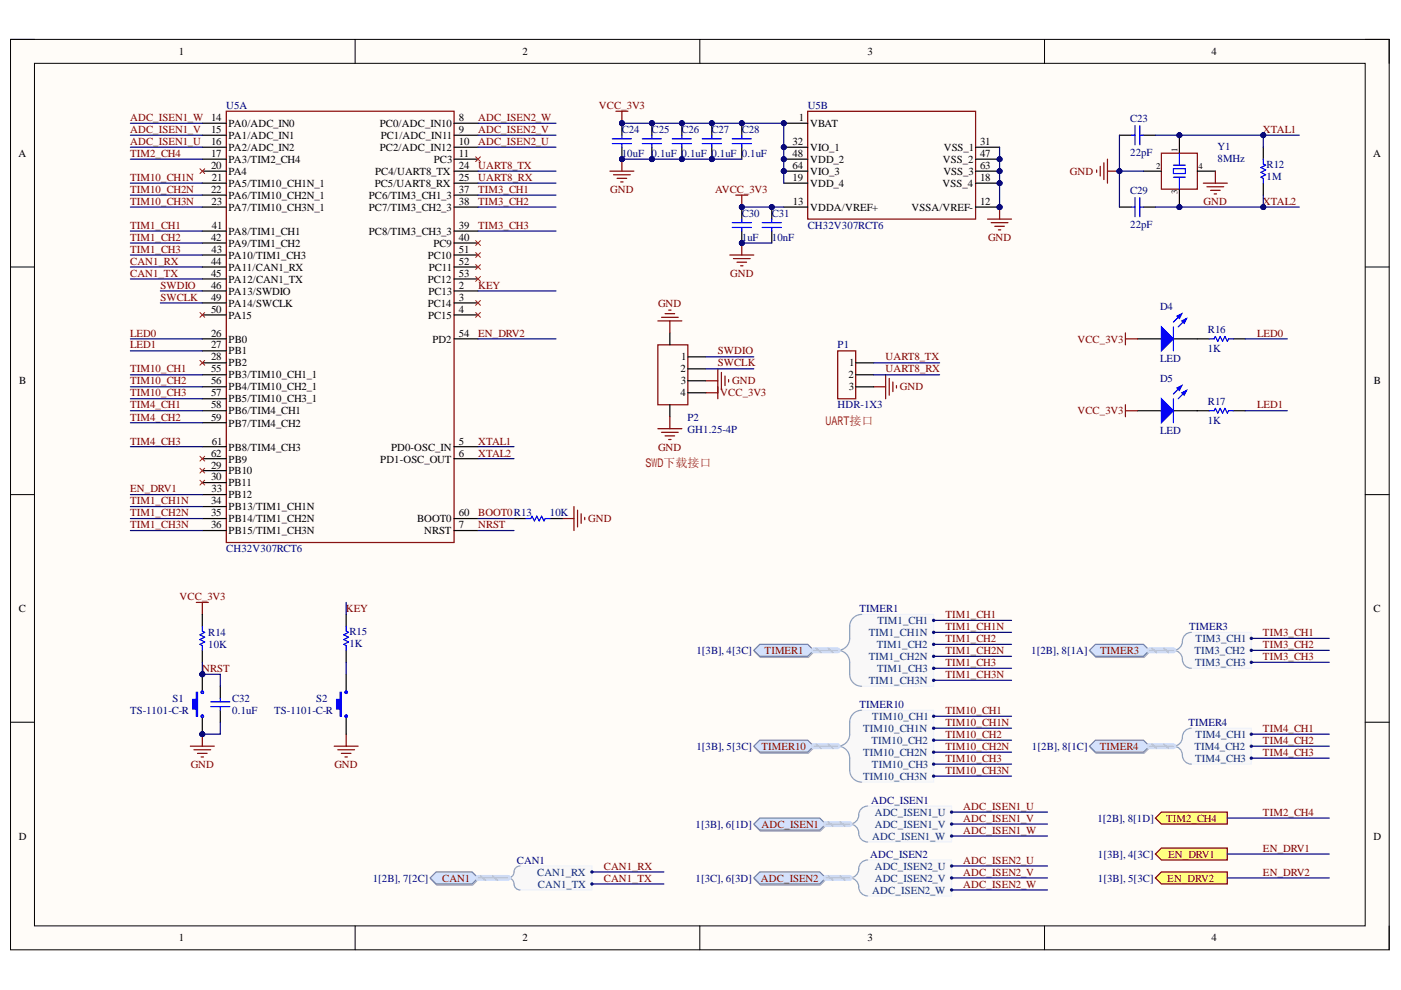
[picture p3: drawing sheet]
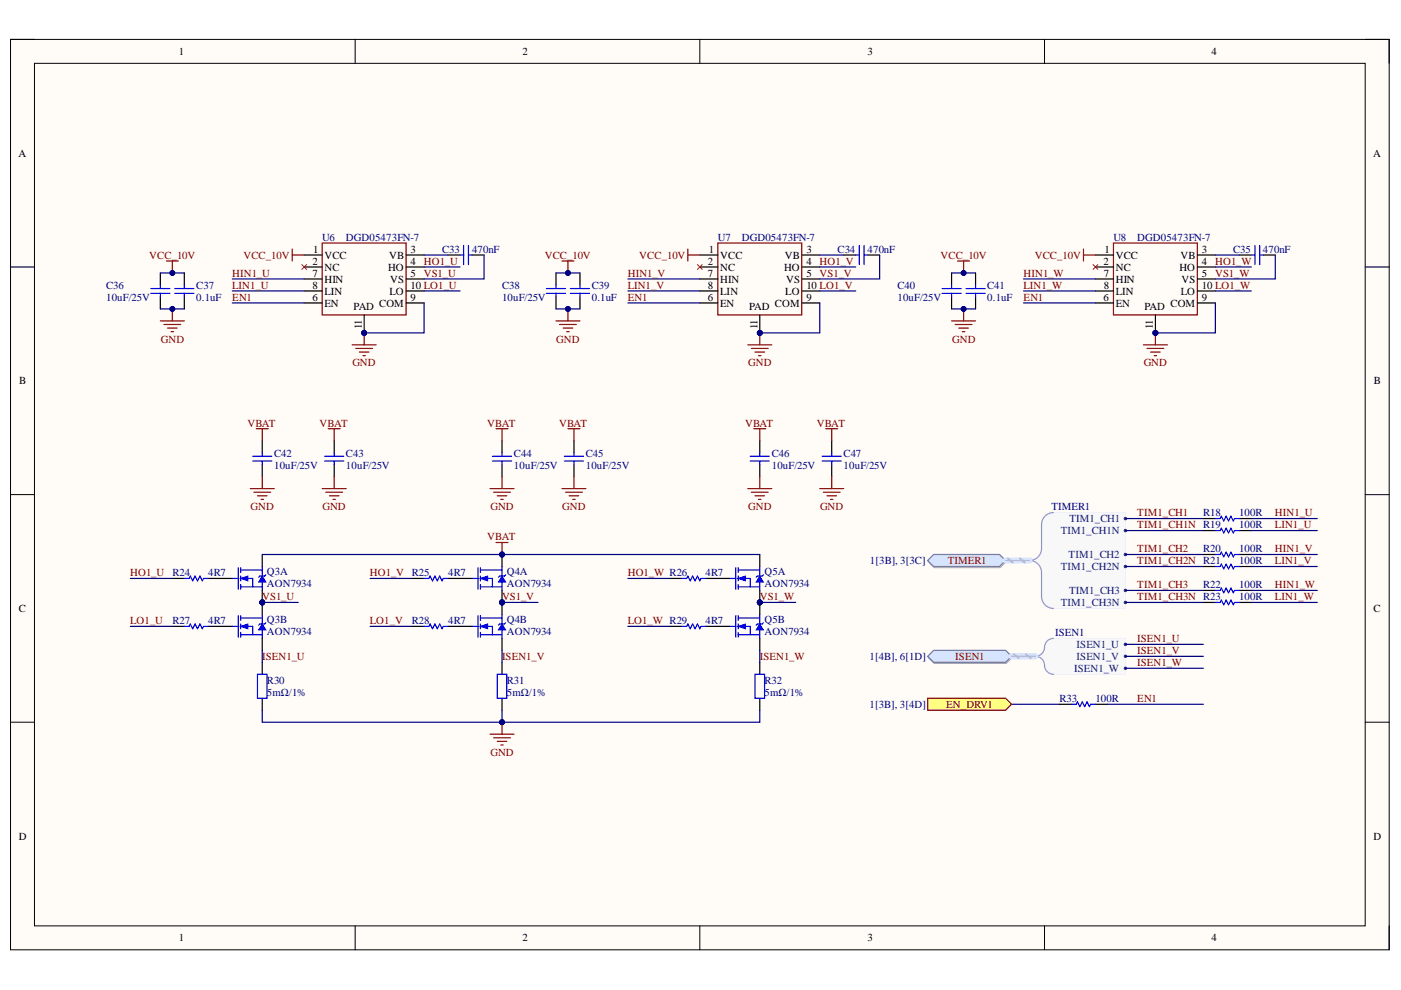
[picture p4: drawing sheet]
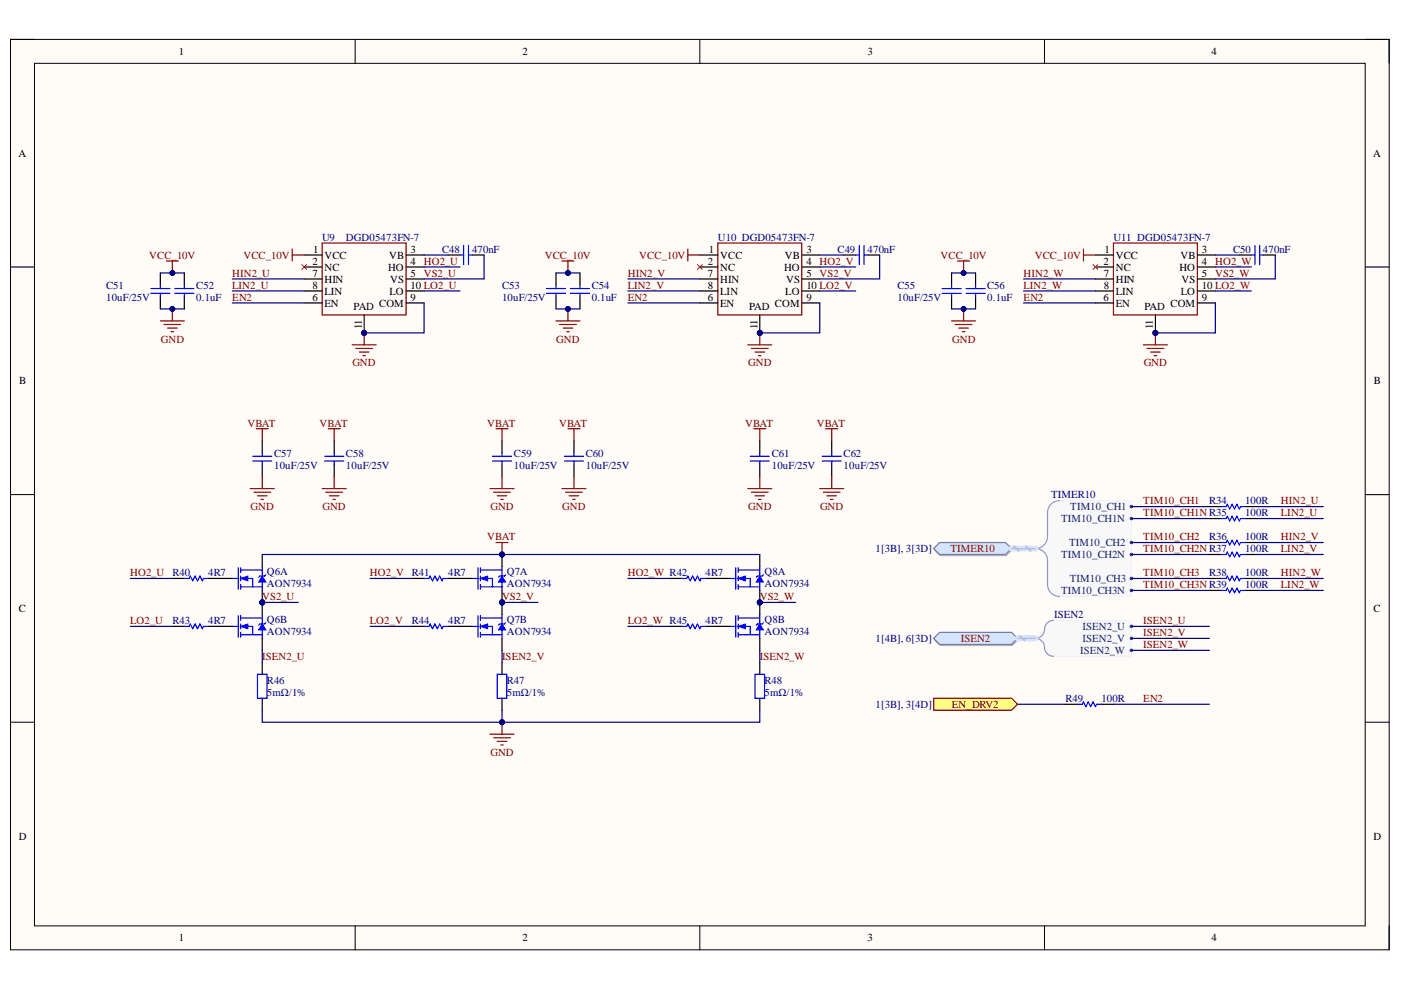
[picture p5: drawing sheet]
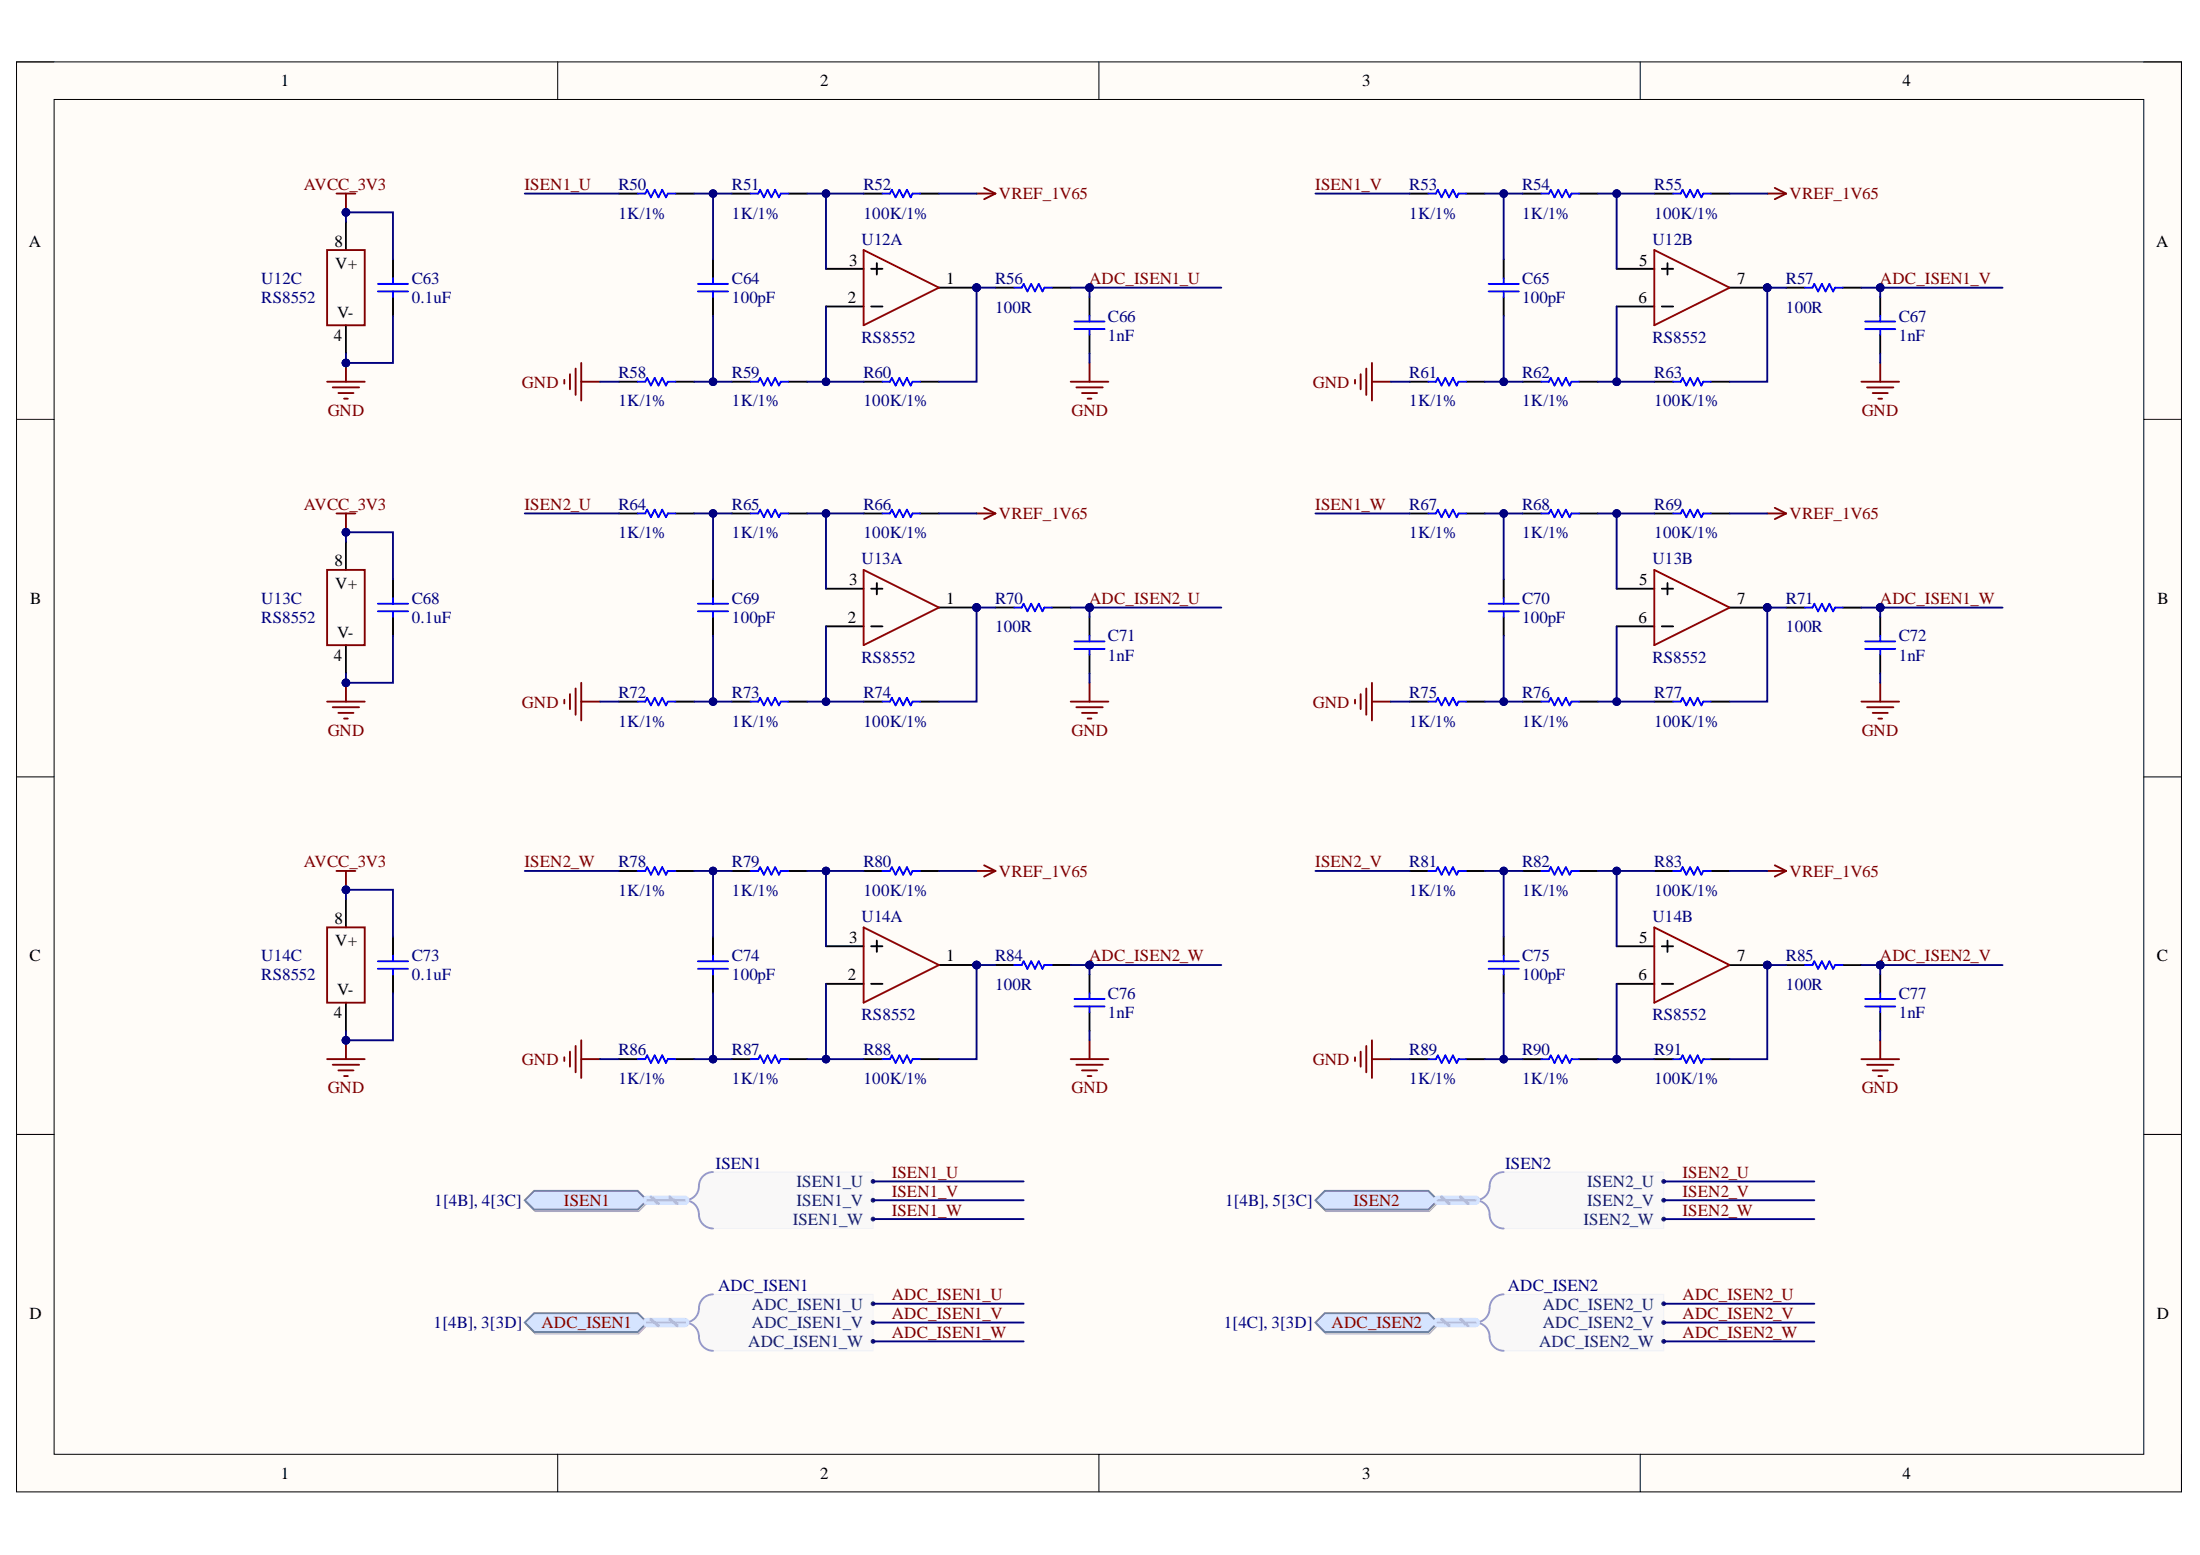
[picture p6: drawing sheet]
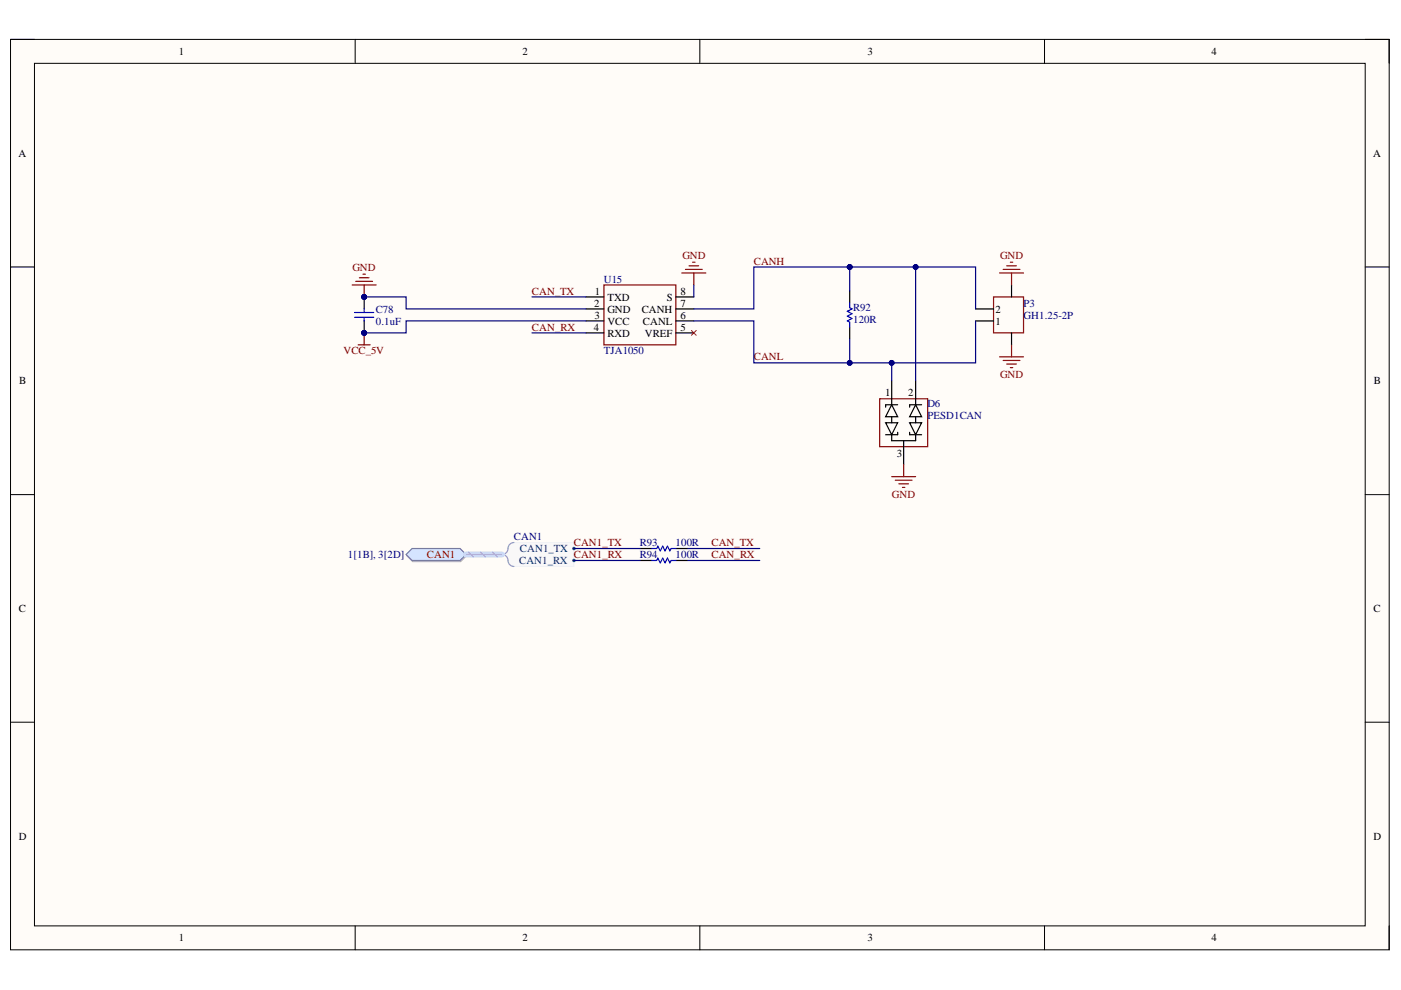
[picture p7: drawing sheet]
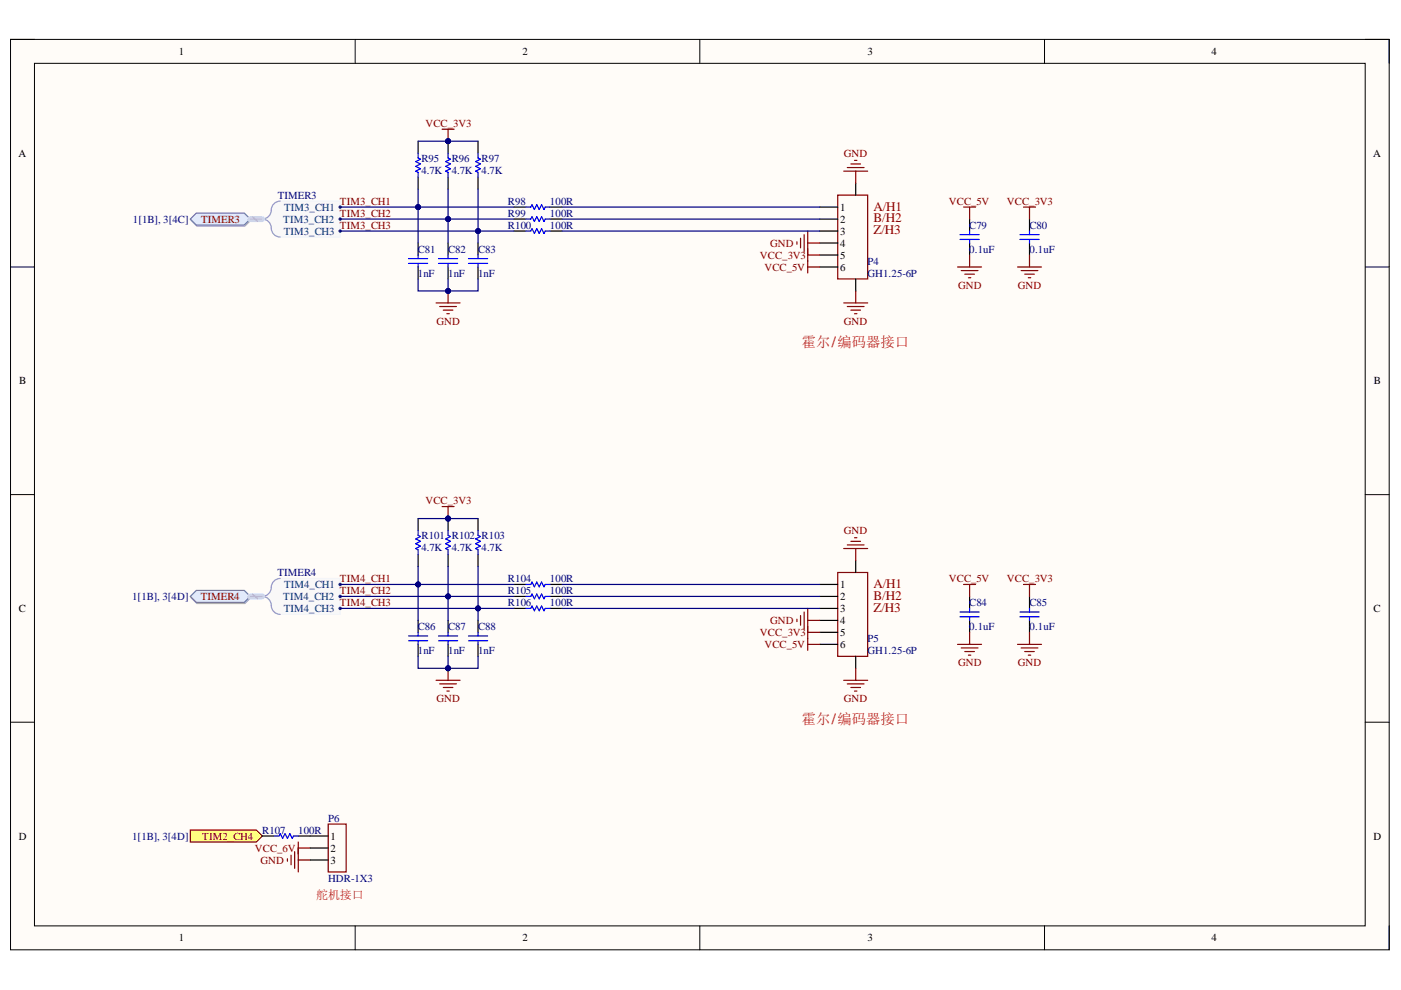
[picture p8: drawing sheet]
# Altium project 单车驱动.PrjPcb
6 sheets, 191 parts. Net scope: flat (ports and power ports of the same name join across sheets).
Board file: PCB1.PcbDoc
Sheets:
  MCU.SchDoc
  Motor_Driver1.SchDoc
  Motor_Driver2.SchDoc
  Current_Sensing.SchDoc
  CAN.SchDoc
  Interface1.SchDoc

## Sheet MCU.SchDoc
size A4; SheetNumber: 3; SheetTotal: 8

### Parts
C23  22pF  [C0603_NS]
C24  10uF  [C0603_NS]
C25  0.1uF  [C0603_NS]
C26  0.1uF  [C0603_NS]
C27  0.1uF  [C0603_NS]
C28  0.1uF  [C0603_NS]
C29  22pF  [C0603_NS]
C30  1uF  [C0603_NS]
C31  10nF  [C0603_NS]
C32  0.1uF  [C0603_NS]
D4  LED  [LED0603_NS]
D5  LED  [LED0603_NS]
P1  HDR-1X3  [HDR2.54-WI-3P]
P2  GH1.25-4P  [A1257WR-S-4P]
R12  1M  [R0603_NS]
R13  10K  [R0603_NS]
R14  10K  [R0603_NS]
R15  1K  [R0603_NS]
R16  1K  [R0603_NS]
R17  1K  [R0603_NS]
S1  TS-1101-C-R  [TS-1101]
S2  TS-1101-C-R  [TS-1101]
U5  CH32V307RCT6  [LQFP64_N]  (parts A,B of 2)
Y1  8MHz  [SMD-3225-4P]

### Ports
ADC_ISEN1 (in, harness ADC_ISEN1, see 1[3B], 6[1D]), ADC_ISEN2 (in, harness ADC_ISEN2, see 1[3C], 6[3D]), CAN1 (in, harness CAN1, see 1[2B], 7[2C]), EN_DRV1 (out, see 1[3B], 4[3C]), EN_DRV2 (out, see 1[3B], 5[3C]), TIM2_CH4 (out, see 1[2B], 8[1D]), TIMER1 (in, harness TIMER1, see 1[3B], 4[3C]), TIMER3 (bidir, harness TIMER3, see 1[2B], 8[1A]), TIMER4 (bidir, harness TIMER4, see 1[2B], 8[1C]), TIMER10 (bidir, harness TIMER10, see 1[3B], 5[3C])

### Harnesses
TIMER1: TIM1_CH1, TIM1_CH2, TIM1_CH3, TIM1_CH1N, TIM1_CH2N, TIM1_CH3N
TIMER10: TIM10_CH1N, TIM10_CH2N, TIM10_CH3N, TIM10_CH1, TIM10_CH2, TIM10_CH3
TIMER4: TIM4_CH1, TIM4_CH2, TIM4_CH3
TIMER3: TIM3_CH1, TIM3_CH2, TIM3_CH3
CAN1: CAN1_RX, CAN1_TX
ADC_ISEN1: ADC_ISEN1_W, ADC_ISEN1_V, ADC_ISEN1_U
ADC_ISEN2: ADC_ISEN2_W, ADC_ISEN2_V, ADC_ISEN2_U

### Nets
AVCC_3V3: C30.2 C31.2 U5.13(VDDA/VREF+)
GND: C23.1 C24.1 C25.1 C26.1 C27.1 C28.1 C29.1 C30.1 C31.1 C32.1 P1.3 P2.0 P2.3 R13.2 S1.1 S2.1 U5.12(VSSA/VREF-) U5.18(VSS_4) U5.31(VSS_1) U5.47(VSS_2) U5.63(VSS_3) Y1.2 Y1.4
VCC_3V3: C24.2 C25.2 C26.2 C27.2 C28.2 D4.1(A) D5.1(A) P2.4 R14.1 U5.1(VBAT) U5.19(VDD_4) U5.32(VIO_1) U5.48(VDD_2) U5.64(VIO_3)
ADC_ISEN1_U: U5.16(PA2) ; port ADC_ISEN1.ADC_ISEN1_U
ADC_ISEN1_V: U5.15(PA1) ; port ADC_ISEN1.ADC_ISEN1_V
ADC_ISEN1_W: U5.14(PA0) ; port ADC_ISEN1.ADC_ISEN1_W
ADC_ISEN2_U: U5.10(PC2) ; port ADC_ISEN2.ADC_ISEN2_U
ADC_ISEN2_V: U5.9(PC1) ; port ADC_ISEN2.ADC_ISEN2_V
ADC_ISEN2_W: U5.8(PC0) ; port ADC_ISEN2.ADC_ISEN2_W
BOOT0: R13.1 U5.60(BOOT0)
CAN1_RX: U5.44(PA11) ; port CAN1.CAN1_RX
CAN1_TX: U5.45(PA12) ; port CAN1.CAN1_TX
EN_DRV1: U5.33(PB12) ; port EN_DRV1
EN_DRV2: U5.54(PD2) ; port EN_DRV2
KEY: R15.2 U5.2(PC13)
LED0: R16.2 U5.26(PB0)
LED1: R17.2 U5.27(PB1)
NRST: C32.2 R14.2 S1.2 U5.7(NRST)
SWCLK: P2.2 U5.49(PA14)
SWDIO: P2.1 U5.46(PA13)
TIM1_CH1: U5.41(PA8) ; port TIMER1.TIM1_CH1
TIM1_CH1N: U5.34(PB13) ; port TIMER1.TIM1_CH1N
TIM1_CH2: U5.42(PA9) ; port TIMER1.TIM1_CH2
TIM1_CH2N: U5.35(PB14) ; port TIMER1.TIM1_CH2N
TIM1_CH3: U5.43(PA10) ; port TIMER1.TIM1_CH3
TIM1_CH3N: U5.36(PB15) ; port TIMER1.TIM1_CH3N
TIM2_CH4: U5.17(PA3) ; port TIM2_CH4
TIM3_CH1: U5.37(PC6) ; port TIMER3.TIM3_CH1
TIM3_CH2: U5.38(PC7) ; port TIMER3.TIM3_CH2
TIM3_CH3: U5.39(PC8) ; port TIMER3.TIM3_CH3
TIM4_CH1: U5.58(PB6) ; port TIMER4.TIM4_CH1
TIM4_CH2: U5.59(PB7) ; port TIMER4.TIM4_CH2
TIM4_CH3: U5.61(PB8) ; port TIMER4.TIM4_CH3
TIM10_CH1: U5.55(PB3) ; port TIMER10.TIM10_CH1
TIM10_CH1N: U5.21(PA5) ; port TIMER10.TIM10_CH1N
TIM10_CH2: U5.56(PB4) ; port TIMER10.TIM10_CH2
TIM10_CH2N: U5.22(PA6) ; port TIMER10.TIM10_CH2N
TIM10_CH3: U5.57(PB5) ; port TIMER10.TIM10_CH3
TIM10_CH3N: U5.23(PA7) ; port TIMER10.TIM10_CH3N
UART8_RX: P1.2 U5.25(PC5)
UART8_TX: P1.1 U5.24(PC4)
XTAL1: C23.2 R12.2 U5.5(PD0-OSC_IN) Y1.1
XTAL2: C29.2 R12.1 U5.6(PD1-OSC_OUT) Y1.3
NetD4_2: D4.2(K) R16.1
NetD5_2: D5.2(K) R17.1
NetR15_1: R15.1 S2.2

Not connected (* = marked no-connect by the designer): U5 3(PC14)* 4(PC15)* 11(PC3)* 20(PA4)* 28(PB2)* 29(PB10)* 30(PB11)* 40(PC9)* 50(PA15)* 51(PC10)* 52(PC11)* 53(PC12)* 62(PB9)*

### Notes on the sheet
- (near P1) UART接口
- SWD下载接口

## Sheet Motor_Driver1.SchDoc
size A4; SheetNumber: 4; SheetTotal: 8

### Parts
C33  470nF  [C0603_NS]
C34  470nF  [C0603_NS]
C35  470nF  [C0603_NS]
C36  10uF/25V  [C0603_NS]
C37  0.1uF  [C0603_NS]
C38  10uF/25V  [C0603_NS]
C39  0.1uF  [C0603_NS]
C40  10uF/25V  [C0603_NS]
C41  0.1uF  [C0603_NS]
C42  10uF/25V  [C0603_NS]
C43  10uF/25V  [C0603_NS]
C44  10uF/25V  [C0603_NS]
C45  10uF/25V  [C0603_NS]
C46  10uF/25V  [C0603_NS]
C47  10uF/25V  [C0603_NS]
Q3  AON7934  [POWERPAIR_3X3]  (parts A,B of 2)
Q4  AON7934  [POWERPAIR_3X3]  (parts A,B of 2)
Q5  AON7934  [POWERPAIR_3X3]  (parts A,B of 2)
R18  100R  [R0603_NS]
R19  100R  [R0603_NS]
R20  100R  [R0603_NS]
R21  100R  [R0603_NS]
R22  100R  [R0603_NS]
R23  100R  [R0603_NS]
R24  4R7  [R0603_NS]
R25  4R7  [R0603_NS]
R26  4R7  [R0603_NS]
R27  4R7  [R0603_NS]
R28  4R7  [R0603_NS]
R29  4R7  [R0603_NS]
R30  5mΩ/1%  [R1206_NS]
R31  5mΩ/1%  [R1206_NS]
R32  5mΩ/1%  [R1206_NS]
R33  100R  [R0603_NS]
U6  DGD05473FN-7  [W-DFN3030-10_DGD05473]
U7  DGD05473FN-7  [W-DFN3030-10_DGD05473]
U8  DGD05473FN-7  [W-DFN3030-10_DGD05473]

### Ports
EN_DRV1 (in, see 1[3B], 3[4D]), ISEN1 (bidir, harness ISEN1, see 1[4B], 6[1D]), TIMER1 (in, harness TIMER1, see 1[3B], 3[3C])

### Harnesses
TIMER1: TIM1_CH1, TIM1_CH2, TIM1_CH3, TIM1_CH1N, TIM1_CH2N, TIM1_CH3N
ISEN1: ISEN1_U, ISEN1_V, ISEN1_W

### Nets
GND: C36.2 C37.2 C38.2 C39.2 C40.2 C41.2 C42.1 C43.1 C44.1 C45.1 C46.1 C47.1 R30.1 R31.1 R32.1 U6.9(COM) U6.11(PAD) U7.9(COM) U7.11(PAD) U8.9(COM) U8.11(PAD)
VBAT: C42.2 C43.2 C44.2 C45.2 C46.2 C47.2 Q3.D1 Q4.D1 Q5.D1
VCC_10V: C36.1 C37.1 C38.1 C39.1 C40.1 C41.1 U6.1(VCC) U7.1(VCC) U8.1(VCC)
EN1: R33.2 U6.6(EN) U7.6(EN) U8.6(EN)
EN_DRV1: R33.1 ; port EN_DRV1
HIN1_U: R18.2 U6.7(HIN)
HIN1_V: R20.2 U7.7(HIN)
HIN1_W: R22.2 U8.7(HIN)
HO1_U: R24.1 U6.4(HO)
HO1_V: R25.1 U7.4(HO)
HO1_W: R26.1 U8.4(HO)
ISEN1_U: Q3.S2 R30.2 ; port ISEN1.ISEN1_U
ISEN1_V: Q4.S2 R31.2 ; port ISEN1.ISEN1_V
ISEN1_W: Q5.S2 R32.2 ; port ISEN1.ISEN1_W
LIN1_U: R19.2 U6.8(LIN)
LIN1_V: R21.2 U7.8(LIN)
LIN1_W: R23.2 U8.8(LIN)
LO1_U: R27.1 U6.10(LO)
LO1_V: R28.1 U7.10(LO)
LO1_W: R29.1 U8.10(LO)
TIM1_CH1: R18.1 ; port TIMER1.TIM1_CH1
TIM1_CH1N: R19.1 ; port TIMER1.TIM1_CH1N
TIM1_CH2: R20.1 ; port TIMER1.TIM1_CH2
TIM1_CH2N: R21.1 ; port TIMER1.TIM1_CH2N
TIM1_CH3: R22.1 ; port TIMER1.TIM1_CH3
TIM1_CH3N: R23.1 ; port TIMER1.TIM1_CH3N
VS1_U: C33.2 Q3.S1/D2 U6.5(VS)
VS1_V: C34.2 Q4.S1/D2 U7.5(VS)
VS1_W: C35.2 Q5.S1/D2 U8.5(VS)
NetC33_1: C33.1 U6.3(VB)
NetC34_1: C34.1 U7.3(VB)
NetC35_1: C35.1 U8.3(VB)
NetQ3_G1: Q3.G1 R24.2
NetQ3_G2: Q3.G2 R27.2
NetQ4_G1: Q4.G1 R25.2
NetQ4_G2: Q4.G2 R28.2
NetQ5_G1: Q5.G1 R26.2
NetQ5_G2: Q5.G2 R29.2

Not connected (* = marked no-connect by the designer): U6 2(NC)*; U7 2(NC)*; U8 2(NC)*

## Sheet Motor_Driver2.SchDoc
size A4; SheetNumber: 5; SheetTotal: 8

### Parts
C48  470nF  [C0603_NS]
C49  470nF  [C0603_NS]
C50  470nF  [C0603_NS]
C51  10uF/25V  [C0603_NS]
C52  0.1uF  [C0603_NS]
C53  10uF/25V  [C0603_NS]
C54  0.1uF  [C0603_NS]
C55  10uF/25V  [C0603_NS]
C56  0.1uF  [C0603_NS]
C57  10uF/25V  [C0603_NS]
C58  10uF/25V  [C0603_NS]
C59  10uF/25V  [C0603_NS]
C60  10uF/25V  [C0603_NS]
C61  10uF/25V  [C0603_NS]
C62  10uF/25V  [C0603_NS]
Q6  AON7934  [POWERPAIR_3X3]  (parts A,B of 2)
Q7  AON7934  [POWERPAIR_3X3]  (parts A,B of 2)
Q8  AON7934  [POWERPAIR_3X3]  (parts A,B of 2)
R34  100R  [R0603_NS]
R35  100R  [R0603_NS]
R36  100R  [R0603_NS]
R37  100R  [R0603_NS]
R38  100R  [R0603_NS]
R39  100R  [R0603_NS]
R40  4R7  [R0603_NS]
R41  4R7  [R0603_NS]
R42  4R7  [R0603_NS]
R43  4R7  [R0603_NS]
R44  4R7  [R0603_NS]
R45  4R7  [R0603_NS]
R46  5mΩ/1%  [R1206_NS]
R47  5mΩ/1%  [R1206_NS]
R48  5mΩ/1%  [R1206_NS]
R49  100R  [R0603_NS]
U9  DGD05473FN-7  [W-DFN3030-10_DGD05473]
U10  DGD05473FN-7  [W-DFN3030-10_DGD05473]
U11  DGD05473FN-7  [W-DFN3030-10_DGD05473]

### Ports
EN_DRV2 (in, see 1[3B], 3[4D]), ISEN2 (bidir, harness ISEN2, see 1[4B], 6[3D]), TIMER10 (bidir, harness TIMER10, see 1[3B], 3[3D])

### Harnesses
TIMER10: TIM10_CH1N, TIM10_CH2N, TIM10_CH3N, TIM10_CH1, TIM10_CH2, TIM10_CH3
ISEN2: ISEN2_U, ISEN2_V, ISEN2_W

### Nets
GND: C51.2 C52.2 C53.2 C54.2 C55.2 C56.2 C57.1 C58.1 C59.1 C60.1 C61.1 C62.1 R46.1 R47.1 R48.1 U9.9(COM) U9.11(PAD) U10.9(COM) U10.11(PAD) U11.9(COM) U11.11(PAD)
VBAT: C57.2 C58.2 C59.2 C60.2 C61.2 C62.2 Q6.D1 Q7.D1 Q8.D1
VCC_10V: C51.1 C52.1 C53.1 C54.1 C55.1 C56.1 U9.1(VCC) U10.1(VCC) U11.1(VCC)
EN2: R49.2 U9.6(EN) U10.6(EN) U11.6(EN)
EN_DRV2: R49.1 ; port EN_DRV2
HIN2_U: R34.2 U9.7(HIN)
HIN2_V: R36.2 U10.7(HIN)
HIN2_W: R38.2 U11.7(HIN)
HO2_U: R40.1 U9.4(HO)
HO2_V: R41.1 U10.4(HO)
HO2_W: R42.1 U11.4(HO)
ISEN2_U: Q6.S2 R46.2 ; port ISEN2.ISEN2_U
ISEN2_V: Q7.S2 R47.2 ; port ISEN2.ISEN2_V
ISEN2_W: Q8.S2 R48.2 ; port ISEN2.ISEN2_W
LIN2_U: R35.2 U9.8(LIN)
LIN2_V: R37.2 U10.8(LIN)
LIN2_W: R39.2 U11.8(LIN)
LO2_U: R43.1 U9.10(LO)
LO2_V: R44.1 U10.10(LO)
LO2_W: R45.1 U11.10(LO)
TIM10_CH1: R34.1 ; port TIMER10.TIM10_CH1
TIM10_CH1N: R35.1 ; port TIMER10.TIM10_CH1N
TIM10_CH2: R36.1 ; port TIMER10.TIM10_CH2
TIM10_CH2N: R37.1 ; port TIMER10.TIM10_CH2N
TIM10_CH3: R38.1 ; port TIMER10.TIM10_CH3
TIM10_CH3N: R39.1 ; port TIMER10.TIM10_CH3N
VS2_U: C48.2 Q6.S1/D2 U9.5(VS)
VS2_V: C49.2 Q7.S1/D2 U10.5(VS)
VS2_W: C50.2 Q8.S1/D2 U11.5(VS)
NetC48_1: C48.1 U9.3(VB)
NetC49_1: C49.1 U10.3(VB)
NetC50_1: C50.1 U11.3(VB)
NetQ6_G1: Q6.G1 R40.2
NetQ6_G2: Q6.G2 R43.2
NetQ7_G1: Q7.G1 R41.2
NetQ7_G2: Q7.G2 R44.2
NetQ8_G1: Q8.G1 R42.2
NetQ8_G2: Q8.G2 R45.2

Not connected (* = marked no-connect by the designer): U9 2(NC)*; U10 2(NC)*; U11 2(NC)*

## Sheet Current_Sensing.SchDoc
size A4; SheetNumber: 6; SheetTotal: 8

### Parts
C63  0.1uF  [C0603_NS]
C64  100pF  [C0603_NS]
C65  100pF  [C0603_NS]
C66  1nF  [C0603_NS]
C67  1nF  [C0603_NS]
C68  0.1uF  [C0603_NS]
C69  100pF  [C0603_NS]
C70  100pF  [C0603_NS]
C71  1nF  [C0603_NS]
C72  1nF  [C0603_NS]
C73  0.1uF  [C0603_NS]
C74  100pF  [C0603_NS]
C75  100pF  [C0603_NS]
C76  1nF  [C0603_NS]
C77  1nF  [C0603_NS]
R50  1K/1%  [R0603_NS]
R51  1K/1%  [R0603_NS]
R52  100K/1%  [R0603_NS]
R53  1K/1%  [R0603_NS]
R54  1K/1%  [R0603_NS]
R55  100K/1%  [R0603_NS]
R56  100R  [R0603_NS]
R57  100R  [R0603_NS]
R58  1K/1%  [R0603_NS]
R59  1K/1%  [R0603_NS]
R60  100K/1%  [R0603_NS]
R61  1K/1%  [R0603_NS]
R62  1K/1%  [R0603_NS]
R63  100K/1%  [R0603_NS]
R64  1K/1%  [R0603_NS]
R65  1K/1%  [R0603_NS]
R66  100K/1%  [R0603_NS]
R67  1K/1%  [R0603_NS]
R68  1K/1%  [R0603_NS]
R69  100K/1%  [R0603_NS]
R70  100R  [R0603_NS]
R71  100R  [R0603_NS]
R72  1K/1%  [R0603_NS]
R73  1K/1%  [R0603_NS]
R74  100K/1%  [R0603_NS]
R75  1K/1%  [R0603_NS]
R76  1K/1%  [R0603_NS]
R77  100K/1%  [R0603_NS]
R78  1K/1%  [R0603_NS]
R79  1K/1%  [R0603_NS]
R80  100K/1%  [R0603_NS]
R81  1K/1%  [R0603_NS]
R82  1K/1%  [R0603_NS]
R83  100K/1%  [R0603_NS]
R84  100R  [R0603_NS]
R85  100R  [R0603_NS]
R86  1K/1%  [R0603_NS]
R87  1K/1%  [R0603_NS]
R88  100K/1%  [R0603_NS]
R89  1K/1%  [R0603_NS]
R90  1K/1%  [R0603_NS]
R91  100K/1%  [R0603_NS]
U12  RS8552  [MSOP8]  (parts A,B,C of 3)
U13  RS8552  [MSOP8]  (parts A,B,C of 3)
U14  RS8552  [MSOP8]  (parts A,B,C of 3)

### Ports
ADC_ISEN1 (in, harness ADC_ISEN1, see 1[4B], 3[3D]), ADC_ISEN2 (in, harness ADC_ISEN2, see 1[4C], 3[3D]), ISEN1 (bidir, harness ISEN1, see 1[4B], 4[3C]), ISEN2 (bidir, harness ISEN2, see 1[4B], 5[3C])

### Harnesses
ISEN1: ISEN1_U, ISEN1_V, ISEN1_W
ISEN2: ISEN2_U, ISEN2_V, ISEN2_W
ADC_ISEN1: ADC_ISEN1_W, ADC_ISEN1_V, ADC_ISEN1_U
ADC_ISEN2: ADC_ISEN2_W, ADC_ISEN2_V, ADC_ISEN2_U

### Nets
AVCC_3V3: C63.2 C68.2 C73.2 U12.8(V+) U13.8(V+) U14.8(V+)
GND: C63.1 C66.1 C67.1 C68.1 C71.1 C72.1 C73.1 C76.1 C77.1 R58.1 R61.1 R72.1 R75.1 R86.1 R89.1 U12.4(V-) U13.4(V-) U14.4(V-)
VREF_1V65: R52.2 R55.2 R66.2 R69.2 R80.2 R83.2
ADC_ISEN1_U: C66.2 R56.2 ; port ADC_ISEN1.ADC_ISEN1_U
ADC_ISEN1_V: C67.2 R57.2 ; port ADC_ISEN1.ADC_ISEN1_V
ADC_ISEN1_W: C72.2 R71.2 ; port ADC_ISEN1.ADC_ISEN1_W
ADC_ISEN2_U: C71.2 R70.2 ; port ADC_ISEN2.ADC_ISEN2_U
ADC_ISEN2_V: C77.2 R85.2 ; port ADC_ISEN2.ADC_ISEN2_V
ADC_ISEN2_W: C76.2 R84.2 ; port ADC_ISEN2.ADC_ISEN2_W
ISEN1_U: R50.1 ; port ISEN1.ISEN1_U
ISEN1_V: R53.1 ; port ISEN1.ISEN1_V
ISEN1_W: R67.1 ; port ISEN1.ISEN1_W
ISEN2_U: R64.1 ; port ISEN2.ISEN2_U
ISEN2_V: R81.1 ; port ISEN2.ISEN2_V
ISEN2_W: R78.1 ; port ISEN2.ISEN2_W
NetC64_1: C64.1 R58.2 R59.1
NetC64_2: C64.2 R50.2 R51.1
NetC65_1: C65.1 R61.2 R62.1
NetC65_2: C65.2 R53.2 R54.1
NetC69_1: C69.1 R72.2 R73.1
NetC69_2: C69.2 R64.2 R65.1
NetC70_1: C70.1 R75.2 R76.1
NetC70_2: C70.2 R67.2 R68.1
NetC74_1: C74.1 R86.2 R87.1
NetC74_2: C74.2 R78.2 R79.1
NetC75_1: C75.1 R89.2 R90.1
NetC75_2: C75.2 R81.2 R82.1
NetR51_2: R51.2 R52.1 U12.3(+IN_A)
NetR54_2: R54.2 R55.1 U12.5(+IN_B)
NetR56_1: R56.1 R60.2 U12.1(OUT_A)
NetR57_1: R57.1 R63.2 U12.7(OUT_B)
NetR59_2: R59.2 R60.1 U12.2(-IN_A)
NetR62_2: R62.2 R63.1 U12.6(-IN_B)
NetR65_2: R65.2 R66.1 U13.3(+IN_A)
NetR68_2: R68.2 R69.1 U13.5(+IN_B)
NetR70_1: R70.1 R74.2 U13.1(OUT_A)
NetR71_1: R71.1 R77.2 U13.7(OUT_B)
NetR73_2: R73.2 R74.1 U13.2(-IN_A)
NetR76_2: R76.2 R77.1 U13.6(-IN_B)
NetR79_2: R79.2 R80.1 U14.3(+IN_A)
NetR82_2: R82.2 R83.1 U14.5(+IN_B)
NetR84_1: R84.1 R88.2 U14.1(OUT_A)
NetR85_1: R85.1 R91.2 U14.7(OUT_B)
NetR87_2: R87.2 R88.1 U14.2(-IN_A)
NetR90_2: R90.2 R91.1 U14.6(-IN_B)

## Sheet CAN.SchDoc
size A4; SheetNumber: 7; SheetTotal: 8

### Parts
C78  0.1uF  [C0603_NS]
D6  PESD1CAN  [SOT23-3N]
P3  GH1.25-2P  [A1257WR-S-2P]
R92  120R  [R0603_NS]
R93  100R  [R0603_NS]
R94  100R  [R0603_NS]
U15  TJA1050  [SOP8_N]

### Ports
CAN1 (in, harness CAN1, see 1[1B], 3[2D])

### Harnesses
CAN1: CAN1_RX, CAN1_TX

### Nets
GND: C78.2 D6.3 P3.0 U15.2(GND) U15.8(S)
VCC_5V: C78.1 U15.3(VCC)
CAN1_RX: R94.1 ; port CAN1.CAN1_RX
CAN1_TX: R93.1 ; port CAN1.CAN1_TX
CAN_RX: R94.2 U15.4(RXD)
CAN_TX: R93.2 U15.1(TXD)
CANH: D6.2 P3.2 R92.2 U15.7(CANH)
CANL: D6.1 P3.1 R92.1 U15.6(CANL)

Not connected (* = marked no-connect by the designer): U15 5(VREF)*

## Sheet Interface1.SchDoc
size A4; SheetNumber: 8; SheetTotal: 8

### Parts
C79  0.1uF  [C0603_NS]
C80  0.1uF  [C0603_NS]
C81  1nF  [C0603_NS]
C82  1nF  [C0603_NS]
C83  1nF  [C0603_NS]
C84  0.1uF  [C0603_NS]
C85  0.1uF  [C0603_NS]
C86  1nF  [C0603_NS]
C87  1nF  [C0603_NS]
C88  1nF  [C0603_NS]
P4  GH1.25-6P  [A1257WR-S-6P]
P5  GH1.25-6P  [A1257WR-S-6P]
P6  HDR-1X3  [HDR2.54-WI-3P]
R95  4.7K  [R0603_NS]
R96  4.7K  [R0603_NS]
R97  4.7K  [R0603_NS]
R98  100R  [R0603_NS]
R99  100R  [R0603_NS]
R100  100R  [R0603_NS]
R101  4.7K  [R0603_NS]
R102  4.7K  [R0603_NS]
R103  4.7K  [R0603_NS]
R104  100R  [R0603_NS]
R105  100R  [R0603_NS]
R106  100R  [R0603_NS]
R107  100R  [R0603_NS]

### Ports
TIM2_CH4 (in, see 1[1B], 3[4D]), TIMER3 (bidir, harness TIMER3, see 1[1B], 3[4C]), TIMER4 (bidir, harness TIMER4, see 1[1B], 3[4C])

### Harnesses
TIMER4: TIM4_CH1, TIM4_CH2, TIM4_CH3
TIMER3: TIM3_CH1, TIM3_CH2, TIM3_CH3

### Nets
GND: C79.1 C80.1 C81.1 C82.1 C83.1 C84.1 C85.1 C86.1 C87.1 C88.1 P4.0 P4.4 P5.0 P5.4 P6.3
VCC_3V3: C80.2 C85.2 P4.5 P5.5 R95.2 R96.2 R97.2 R101.2 R102.2 R103.2
VCC_5V: C79.2 C84.2 P4.6 P5.6
VCC_6V: P6.2
TIM2_CH4: R107.1 ; port TIM2_CH4
TIM3_CH1: C81.2 R95.1 R98.1 ; port TIMER3.TIM3_CH1
TIM3_CH2: C82.2 R96.1 R99.1 ; port TIMER3.TIM3_CH2
TIM3_CH3: C83.2 R97.1 R100.1 ; port TIMER3.TIM3_CH3
TIM4_CH1: C86.2 R101.1 R104.1 ; port TIMER4.TIM4_CH1
TIM4_CH2: C87.2 R102.1 R105.1 ; port TIMER4.TIM4_CH2
TIM4_CH3: C88.2 R103.1 R106.1 ; port TIMER4.TIM4_CH3
NetP4_1: P4.1 R98.2
NetP4_2: P4.2 R99.2
NetP4_3: P4.3 R100.2
NetP5_1: P5.1 R104.2
NetP5_2: P5.2 R105.2
NetP5_3: P5.3 R106.2
NetP6_1: P6.1 R107.2

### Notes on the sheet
- (near P4) A/H1
- (near P4) B/H2
- (near P4) Z/H3
- 霍尔/编码器接口
- (near P5) A/H1
- (near P5) B/H2
- (near P5) Z/H3
- (near P6) 舵机接口

## Nets that join several sheets
AVCC_3V3: MCU (C30.2 C31.2 U5.13), Current_Sensing (6 pins)
GND: MCU (23 pins), Motor_Driver1 (21 pins), Motor_Driver2 (21 pins), Current_Sensing (18 pins), CAN (5 pins), Interface1 (15 pins)
VBAT: Motor_Driver1 (9 pins), Motor_Driver2 (9 pins)
VCC_3V3: MCU (14 pins), Interface1 (10 pins)
VCC_5V: CAN (C78.1 U15.3), Interface1 (C79.2 C84.2 P4.6 P5.6)
VCC_10V: Motor_Driver1 (9 pins), Motor_Driver2 (9 pins)
ADC_ISEN1_U: MCU (U5.16), Current_Sensing (C66.2 R56.2)
ADC_ISEN1_V: MCU (U5.15), Current_Sensing (C67.2 R57.2)
ADC_ISEN1_W: MCU (U5.14), Current_Sensing (C72.2 R71.2)
ADC_ISEN2_U: MCU (U5.10), Current_Sensing (C71.2 R70.2)
ADC_ISEN2_V: MCU (U5.9), Current_Sensing (C77.2 R85.2)
ADC_ISEN2_W: MCU (U5.8), Current_Sensing (C76.2 R84.2)
CAN1_RX: MCU (U5.44), CAN (R94.1)
CAN1_TX: MCU (U5.45), CAN (R93.1)
EN_DRV1: MCU (U5.33), Motor_Driver1 (R33.1)
EN_DRV2: MCU (U5.54), Motor_Driver2 (R49.1)
ISEN1_U: Motor_Driver1 (Q3.S2 R30.2), Current_Sensing (R50.1)
ISEN1_V: Motor_Driver1 (Q4.S2 R31.2), Current_Sensing (R53.1)
ISEN1_W: Motor_Driver1 (Q5.S2 R32.2), Current_Sensing (R67.1)
ISEN2_U: Motor_Driver2 (Q6.S2 R46.2), Current_Sensing (R64.1)
ISEN2_V: Motor_Driver2 (Q7.S2 R47.2), Current_Sensing (R81.1)
ISEN2_W: Motor_Driver2 (Q8.S2 R48.2), Current_Sensing (R78.1)
TIM1_CH1: MCU (U5.41), Motor_Driver1 (R18.1)
TIM1_CH1N: MCU (U5.34), Motor_Driver1 (R19.1)
TIM1_CH2: MCU (U5.42), Motor_Driver1 (R20.1)
TIM1_CH2N: MCU (U5.35), Motor_Driver1 (R21.1)
TIM1_CH3: MCU (U5.43), Motor_Driver1 (R22.1)
TIM1_CH3N: MCU (U5.36), Motor_Driver1 (R23.1)
TIM2_CH4: MCU (U5.17), Interface1 (R107.1)
TIM3_CH1: MCU (U5.37), Interface1 (C81.2 R95.1 R98.1)
TIM3_CH2: MCU (U5.38), Interface1 (C82.2 R96.1 R99.1)
TIM3_CH3: MCU (U5.39), Interface1 (C83.2 R97.1 R100.1)
TIM4_CH1: MCU (U5.58), Interface1 (C86.2 R101.1 R104.1)
TIM4_CH2: MCU (U5.59), Interface1 (C87.2 R102.1 R105.1)
TIM4_CH3: MCU (U5.61), Interface1 (C88.2 R103.1 R106.1)
TIM10_CH1: MCU (U5.55), Motor_Driver2 (R34.1)
TIM10_CH1N: MCU (U5.21), Motor_Driver2 (R35.1)
TIM10_CH2: MCU (U5.56), Motor_Driver2 (R36.1)
TIM10_CH2N: MCU (U5.22), Motor_Driver2 (R37.1)
TIM10_CH3: MCU (U5.57), Motor_Driver2 (R38.1)
TIM10_CH3N: MCU (U5.23), Motor_Driver2 (R39.1)
